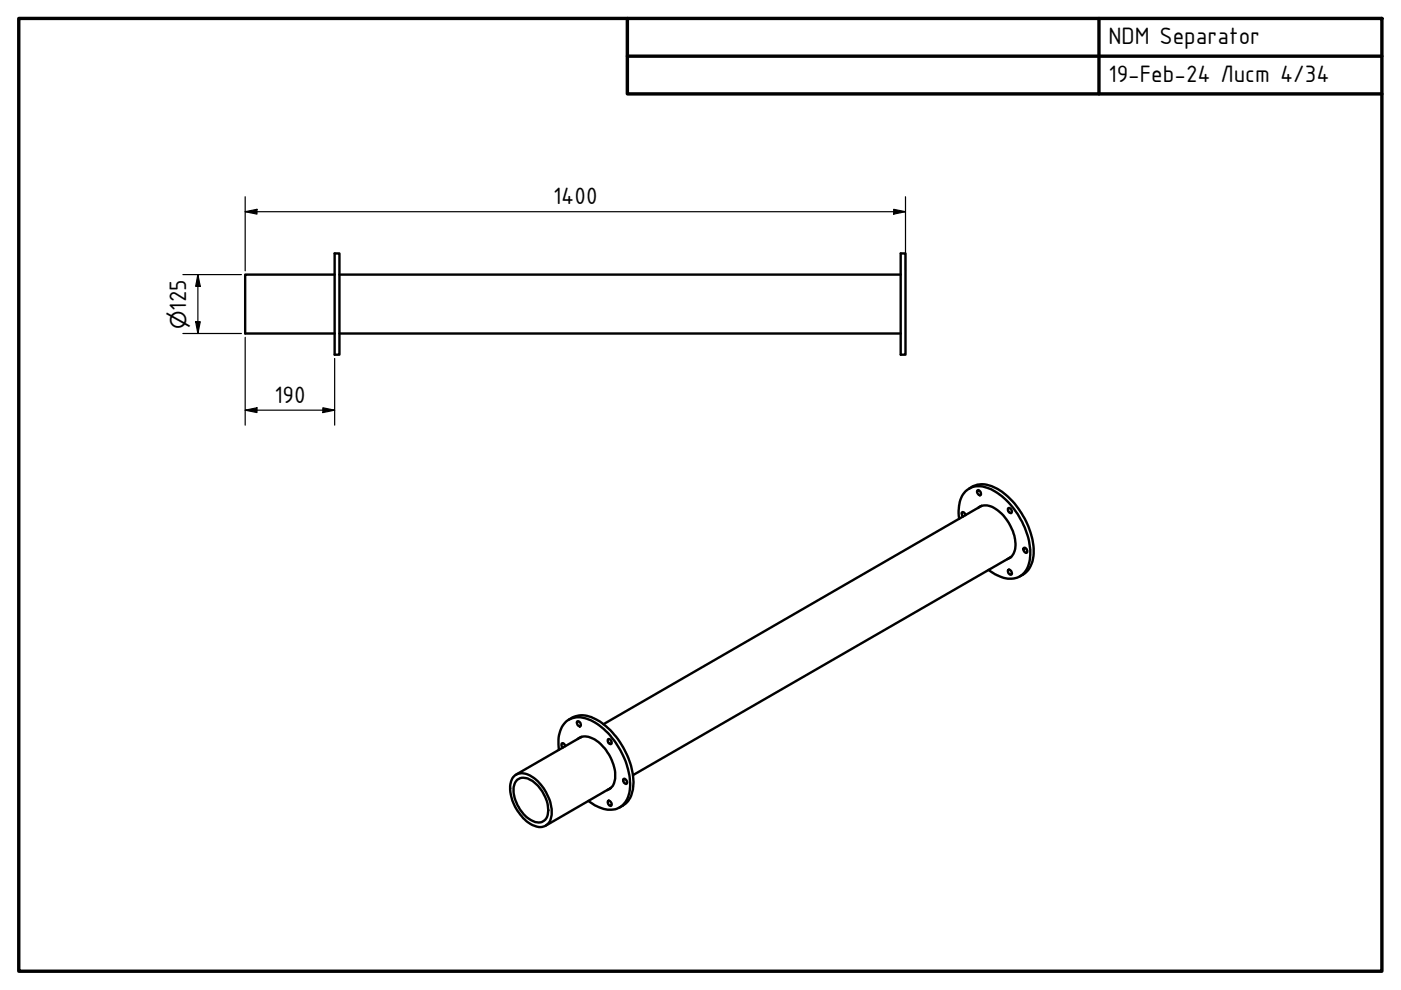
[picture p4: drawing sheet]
<svg xmlns="http://www.w3.org/2000/svg" width="297mm" height="210mm" viewBox="0 0 297 210" stroke-linecap="round" stroke-linejoin="round" font-family="sans-serif">
<!-- layer: Visible (ISO) -->
<g fill="none" stroke="#000" stroke-width=".51">
<path d="M71 58.2h-19v12.5h19M71 53.7h1v21.5h-1zM72 58.2h119M191 53.7h1v21.5h-1zM72 70.7h119M203.4 110a6.2 6.2 0 0 1 1.9-6.3 5.2 5.2 0 0 1 5.7 .5 16.8 16.8 0 0 1 7.4 13.4 4.8 4.8 0 0 1-3.1 5 6.6 6.6 0 0 1-5.7-1.8M204.7 109.2a.49 .49 0 0 0-.2-.5 .49 .49 0 0 0-.6 .1l.3 .7M205.5 103.6a5.2 5.2 0 0 1 6 .1 16.5 16.5 0 0 1 7.6 14.2 5 5 0 0 1-2.9 4.3M207.2 104a.58 .58 0 0 1 .7 .3 .58 .58 0 0 1-.1 .7h-.2a.85 .85 0 0 1-.4-1zM207.3 107.7a3.1 3.1 0 0 1 4.1 .4 9.6 9.6 0 0 1 3.8 8.3 2.71 2.71 0 0 1-1.6 2.1M208 107.3h.1M208.1 107.2l-80.2 46.4"/>
<path d="M213.7 107.8a.61 .61 0 0 1 .7 .3 .61 .61 0 0 1-.1 .7 .82 .82 0 0 1-.6-1zM214.3 118.1h.1M214.4 118.1l-80.2 46.3M217 116.2a.58 .58 0 0 1 .7 .3 .58 .58 0 0 1-.1 .7h-.1a.9 .9 0 0 1-.5-1zM213.8 120.8a.67 .67 0 0 1 .6 .3 .67 .67 0 0 1 0 .7 .68 .68 0 0 1-.6-1zM118.5 159a6.5 6.5 0 0 1 1.9-6.3 5.1 5.1 0 0 1 5.3 .3 16.3 16.3 0 0 1 7.8 14.6 4.3 4.3 0 0 1-6.5 3.6l-.9-.5-1.3-.9M119.8 158.2a.46 .46 0 0 0-.2-.5 .46 .46 0 0 0-.6 .1l.3 .7M120.6 152.6a5.2 5.2 0 0 1 6.1 .1 16.6 16.6 0 0 1 7.6 13.7 5 5 0 0 1-2.9 4.8M122.4 153a.62 .62 0 0 1 .7 .3 .62 .62 0 0 1-.2 .7 .78 .78 0 0 1-.5-1zM122.5 156.7a3.5 3.5 0 0 1 4.4 .6 9.4 9.4 0 0 1 3.4 8.2 2.43 2.43 0 0 1-1.6 2M123.2 156.3h.1M123.3 156.2l-13.9 8"/>
<path d="M128.9 156.8a.59 .59 0 0 1 .7 .3 .59 .59 0 0 1-.1 .7l-.3-.1a.79 .79 0 0 1-.3-.9zM108.8 164.8a2.94 2.94 0 0 1 4.2 0 9.9 9.9 0 0 1 4 8 2.58 2.58 0 0 1-4 2.2 9.2 9.2 0 0 1-4.7-9zM109.6 165.5a2.58 2.58 0 0 1 3.3 .1 7.8 7.8 0 0 1 3.2 7.2 2.06 2.06 0 0 1-3.2 1.2 7.5 7.5 0 0 1-3.9-7.5zM128.9 169.9a.65 .65 0 0 1 .7 .2 .65 .65 0 0 1-.1 .8 .79 .79 0 0 1-.6-1zM129.4 167.1h.1M129.5 167.1l-13.8 8M132.2 165.2a.6 .6 0 0 1 .6 .3 .6 .6 0 0 1-.1 .7 .85 .85 0 0 1-.5-1z"/>
</g>
<!-- layer: Border (ISO) -->
<path d="M4 3.9h289v202h-289zM133 3.9v16h160M133 11.9h160M233 3.9v16" fill="none" stroke="#000" stroke-width=".72"/>
<!-- layer: Dimension (ISO) -->
<g fill="none" stroke="#000" stroke-width=".25">
<path d="M38.8 58.2h12.4M42 58.2l.5 2.5h-1zM42 58.2v12.5M52 44.9l2.5-.5v1zM52 44.9h140M52 41.7v15.7M189.5 44.4l2.5 .5-2.5 .5zM192 41.7v15.7M38.8 70.7h12.4M41.5 68.2h1l-.5 2.5zM52 71.5v18.6M71 76v14.1"/>
<path d="M52 87l2.5-.5v1zM52 87h19M68.5 86.5l2.5 .5-2.5 .5z"/>
</g>
<path d="M52 44.9l2.5-.5v1zM189.5 44.4l2.5 .5-2.5 .5zM41.5 68.2h1l-.5 2.5zM42 58.2l.5 2.5h-1zM52 87l2.5-.5v1zM68.5 86.5l2.5 .5-2.5 .5z" fill="#000"/>
<g font-size="5.4">
<text x="235" y="9.4">NDM Separator</text>
<text x="235" y="17.4">19-Feb-24 Лист 4/34</text>
<text x="117.3" y="43.3">1400</text>
<text x="39.5" y="65.8" transform="rotate(-90 39.5 65.8)">125</text>
<text x="58.2" y="85.4">190</text>
</g>
<text font-size="4.6" x="39.5" y="69.7" transform="rotate(-90 39.5 69.7)">⌀</text>
</svg>
